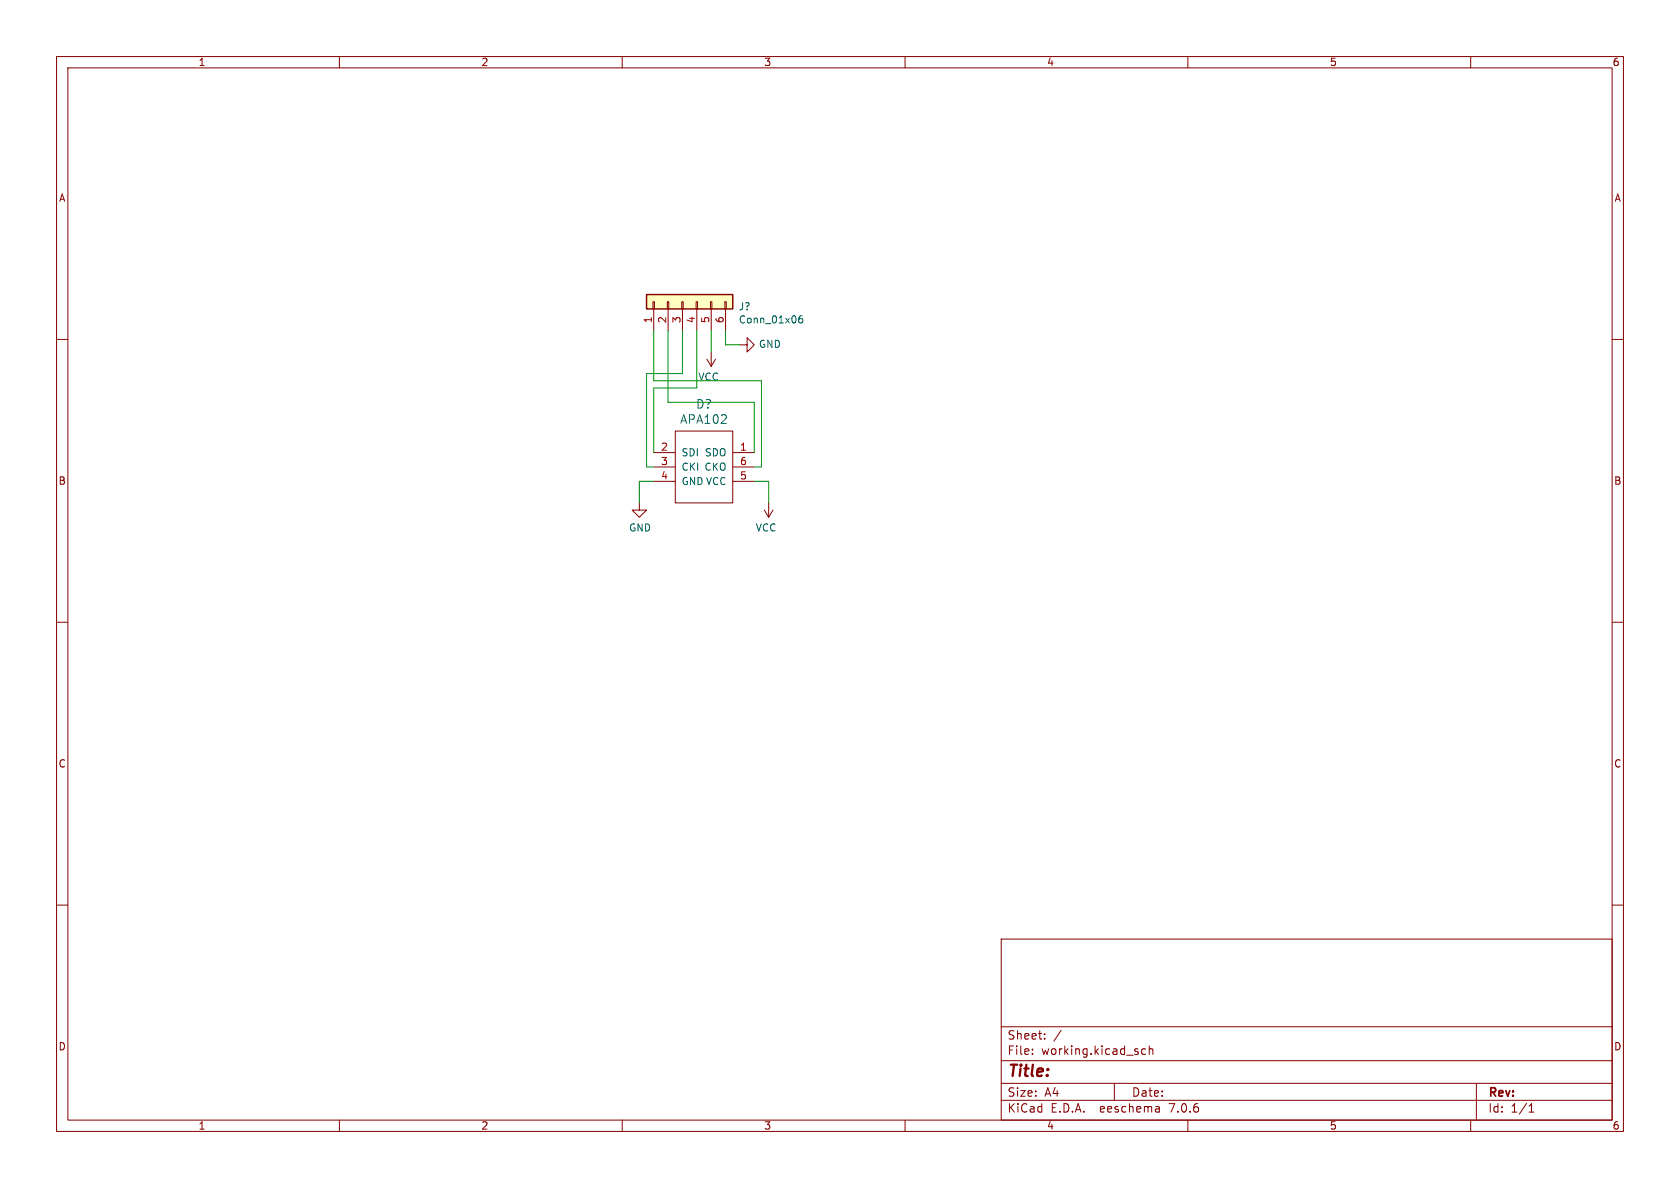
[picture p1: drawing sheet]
(kicad_sch (version 20230121) (generator eeschema)

 (paper "A4")

 (lib_symbols
  (symbol "Connector_Generic:Conn_01x06" (pin_names (offset 1.016) hide) (in_bom yes) (on_board yes)
   (property "Reference" "J" (at 0 7.62 0) (effects (font (size 1.27 1.27))))
   (property "Value" "Conn_01x06" (at 0 -10.16 0) (effects (font (size 1.27 1.27))))
   (property "Footprint" "" (at 0 0 0) (effects (font (size 1.27 1.27)) hide))
   (property "Datasheet" "~" (at 0 0 0) (effects (font (size 1.27 1.27)) hide))
   (symbol "Conn_01x06_1_1"
    (rectangle (start -1.27 -7.493) (end 0 -7.747) (stroke (width 0.1524) (type default)) (fill (type none)))
    (rectangle (start -1.27 -4.953) (end 0 -5.207) (stroke (width 0.1524) (type default)) (fill (type none)))
    (rectangle (start -1.27 -2.413) (end 0 -2.667) (stroke (width 0.1524) (type default)) (fill (type none)))
    (rectangle (start -1.27 0.127) (end 0 -0.127) (stroke (width 0.1524) (type default)) (fill (type none)))
    (rectangle (start -1.27 2.667) (end 0 2.413) (stroke (width 0.1524) (type default)) (fill (type none)))
    (rectangle (start -1.27 5.207) (end 0 4.953) (stroke (width 0.1524) (type default)) (fill (type none)))
    (rectangle (start -1.27 6.35) (end 1.27 -8.89) (stroke (width 0.254) (type default)) (fill (type background)))
    (pin passive line (at -5.08 5.08 0) (length 3.81) (name "Pin_1" (effects (font (size 1.27 1.27)))) (number "1" (effects (font (size 1.27 1.27)))))
    (pin passive line (at -5.08 2.54 0) (length 3.81) (name "Pin_2" (effects (font (size 1.27 1.27)))) (number "2" (effects (font (size 1.27 1.27)))))
    (pin passive line (at -5.08 0 0) (length 3.81) (name "Pin_3" (effects (font (size 1.27 1.27)))) (number "3" (effects (font (size 1.27 1.27)))))
    (pin passive line (at -5.08 -2.54 0) (length 3.81) (name "Pin_4" (effects (font (size 1.27 1.27)))) (number "4" (effects (font (size 1.27 1.27)))))
    (pin passive line (at -5.08 -5.08 0) (length 3.81) (name "Pin_5" (effects (font (size 1.27 1.27)))) (number "5" (effects (font (size 1.27 1.27)))))
    (pin passive line (at -5.08 -7.62 0) (length 3.81) (name "Pin_6" (effects (font (size 1.27 1.27)))) (number "6" (effects (font (size 1.27 1.27)))))))
  (symbol "LED_spotlight-rescue:APA102-gsg-symbols" (pin_names (offset 1.016)) (in_bom yes) (on_board yes)
   (property "Reference" "D" (at 0 5.08 0) (effects (font (size 1.524 1.524))))
   (property "Value" "gsg-symbols_APA102" (at 0 -5.08 0) (effects (font (size 1.524 1.524))))
   (property "Footprint" "" (at 0 0 0) (effects (font (size 1.524 1.524)) hide))
   (property "Datasheet" "" (at 0 0 0) (effects (font (size 1.524 1.524)) hide))
   (symbol "APA102-gsg-symbols_0_1"
    (rectangle (start -5.08 6.35) (end 5.08 -6.35) (stroke (width 0) (type solid)) (fill (type none))))
   (symbol "APA102-gsg-symbols_1_1"
    (pin output line (at 8.89 2.54 180) (length 3.81) (name "SDO" (effects (font (size 1.27 1.27)))) (number "1" (effects (font (size 1.27 1.27)))))
    (pin input line (at -8.89 2.54 0) (length 3.81) (name "SDI" (effects (font (size 1.27 1.27)))) (number "2" (effects (font (size 1.27 1.27)))))
    (pin input line (at -8.89 0 0) (length 3.81) (name "CKI" (effects (font (size 1.27 1.27)))) (number "3" (effects (font (size 1.27 1.27)))))
    (pin power_in line (at -8.89 -2.54 0) (length 3.81) (name "GND" (effects (font (size 1.27 1.27)))) (number "4" (effects (font (size 1.27 1.27)))))
    (pin power_in line (at 8.89 -2.54 180) (length 3.81) (name "VCC" (effects (font (size 1.27 1.27)))) (number "5" (effects (font (size 1.27 1.27)))))
    (pin output line (at 8.89 0 180) (length 3.81) (name "CKO" (effects (font (size 1.27 1.27)))) (number "6" (effects (font (size 1.27 1.27)))))))
  (symbol "power:GND" (power) (pin_names (offset 0)) (in_bom yes) (on_board yes)
   (property "Reference" "#PWR" (at 0 -6.35 0) (effects (font (size 1.27 1.27)) hide))
   (property "Value" "GND" (at 0 -3.81 0) (effects (font (size 1.27 1.27))))
   (property "Footprint" "" (at 0 0 0) (effects (font (size 1.27 1.27)) hide))
   (property "Datasheet" "" (at 0 0 0) (effects (font (size 1.27 1.27)) hide))
   (symbol "GND_0_1"
    (polyline (pts (xy 0 0) (xy 0 -1.27) (xy 1.27 -1.27) (xy 0 -2.54) (xy -1.27 -1.27) (xy 0 -1.27)) (stroke (width 0) (type default)) (fill (type none))))
   (symbol "GND_1_1"
    (pin power_in line (at 0 0 270) (length 0) hide (name "GND" (effects (font (size 1.27 1.27)))) (number "1" (effects (font (size 1.27 1.27)))))))
  (symbol "power:VCC" (power) (pin_names (offset 0)) (in_bom yes) (on_board yes)
   (property "Reference" "#PWR" (at 0 -3.81 0) (effects (font (size 1.27 1.27)) hide))
   (property "Value" "VCC" (at 0 3.81 0) (effects (font (size 1.27 1.27))))
   (property "Footprint" "" (at 0 0 0) (effects (font (size 1.27 1.27)) hide))
   (property "Datasheet" "" (at 0 0 0) (effects (font (size 1.27 1.27)) hide))
   (symbol "VCC_0_1"
    (polyline (pts (xy -0.762 1.27) (xy 0 2.54)) (stroke (width 0) (type default)) (fill (type none)))
    (polyline (pts (xy 0 0) (xy 0 2.54)) (stroke (width 0) (type default)) (fill (type none)))
    (polyline (pts (xy 0 2.54) (xy 0.762 1.27)) (stroke (width 0) (type default)) (fill (type none))))
   (symbol "VCC_1_1"
    (pin power_in line (at 0 0 90) (length 0) hide (name "VCC" (effects (font (size 1.27 1.27)))) (number "1" (effects (font (size 1.27 1.27))))))))


 (wire (pts (xy 115.57 85.09) (xy 113.03 85.09)) (stroke (width 0) (type default)))
 (wire (pts (xy 114.3 82.55) (xy 114.3 66.04)) (stroke (width 0) (type default)))
 (wire (pts (xy 113.03 85.09) (xy 113.03 88.9)) (stroke (width 0) (type default)))
 (wire (pts (xy 133.35 85.09) (xy 135.89 85.09)) (stroke (width 0) (type default)))
 (wire (pts (xy 115.57 82.55) (xy 114.3 82.55)) (stroke (width 0) (type default)))
 (wire (pts (xy 134.62 67.31) (xy 115.57 67.31)) (stroke (width 0) (type default)))
 (wire (pts (xy 128.27 58.42) (xy 128.27 60.96)) (stroke (width 0) (type default)))
 (wire (pts (xy 133.35 71.12) (xy 118.11 71.12)) (stroke (width 0) (type default)))
 (wire (pts (xy 134.62 82.55) (xy 134.62 67.31)) (stroke (width 0) (type default)))
 (wire (pts (xy 133.35 80.01) (xy 133.35 71.12)) (stroke (width 0) (type default)))
 (wire (pts (xy 115.57 80.01) (xy 115.57 68.58)) (stroke (width 0) (type default)))
 (wire (pts (xy 118.11 71.12) (xy 118.11 58.42)) (stroke (width 0) (type default)))
 (wire (pts (xy 135.89 85.09) (xy 135.89 88.9)) (stroke (width 0) (type default)))
 (wire (pts (xy 115.57 68.58) (xy 123.19 68.58)) (stroke (width 0) (type default)))
 (wire (pts (xy 115.57 67.31) (xy 115.57 58.42)) (stroke (width 0) (type default)))
 (wire (pts (xy 125.73 58.42) (xy 125.73 62.23)) (stroke (width 0) (type default)))
 (wire (pts (xy 133.35 82.55) (xy 134.62 82.55)) (stroke (width 0) (type default)))
 (wire (pts (xy 123.19 68.58) (xy 123.19 58.42)) (stroke (width 0) (type default)))
 (wire (pts (xy 128.27 60.96) (xy 130.81 60.96)) (stroke (width 0) (type default)))
 (wire (pts (xy 114.3 66.04) (xy 120.65 66.04)) (stroke (width 0) (type default)))
 (wire (pts (xy 120.65 66.04) (xy 120.65 58.42)) (stroke (width 0) (type default)))

 (symbol (lib_id "LED_spotlight-rescue:APA102-gsg-symbols") (at 124.46 82.55 0) (unit 1) (in_bom yes) (on_board yes) (dnp no)
  (property "Reference" "D?" (at 124.46 71.4502 0) (effects (font (size 1.524 1.524))))
  (property "Value" "APA102" (at 124.46 74.1426 0) (effects (font (size 1.524 1.524))))
  (property "Footprint" "gsg-modules:APA102-2020" (at 124.46 82.55 0) (effects (font (size 1.524 1.524)) hide))
  (property "Datasheet" "" (at 124.46 82.55 0) (effects (font (size 1.524 1.524)) hide)) (pin "1") (pin "2") (pin "3") (pin "4") (pin "5") (pin "6"))

 (symbol (lib_id "power:GND") (at 113.03 88.9 0) (unit 1) (in_bom yes) (on_board yes) (dnp no)
  (property "Reference" "#PWR?" (at 113.03 95.25 0) (effects (font (size 1.27 1.27)) hide))
  (property "Value" "GND" (at 113.157 93.2942 0) (effects (font (size 1.27 1.27))))
  (property "Footprint" "" (at 113.03 88.9 0) (effects (font (size 1.27 1.27)) hide))
  (property "Datasheet" "" (at 113.03 88.9 0) (effects (font (size 1.27 1.27)) hide)) (pin "1"))

 (symbol (lib_id "power:GND") (at 130.81 60.96 90) (unit 1) (in_bom yes) (on_board yes) (dnp no)
  (property "Reference" "#PWR?" (at 137.16 60.96 0) (effects (font (size 1.27 1.27)) hide))
  (property "Value" "GND" (at 134.0612 60.833 90) (effects (font (size 1.27 1.27)) (justify right)))
  (property "Footprint" "" (at 130.81 60.96 0) (effects (font (size 1.27 1.27)) hide))
  (property "Datasheet" "" (at 130.81 60.96 0) (effects (font (size 1.27 1.27)) hide)) (pin "1"))

 (symbol (lib_id "power:VCC") (at 135.89 88.9 180) (unit 1) (in_bom yes) (on_board yes) (dnp no)
  (property "Reference" "#PWR?" (at 135.89 85.09 0) (effects (font (size 1.27 1.27)) hide))
  (property "Value" "VCC" (at 135.4328 93.2942 0) (effects (font (size 1.27 1.27))))
  (property "Footprint" "" (at 135.89 88.9 0) (effects (font (size 1.27 1.27)) hide))
  (property "Datasheet" "" (at 135.89 88.9 0) (effects (font (size 1.27 1.27)) hide)) (pin "1"))

 (symbol (lib_id "power:VCC") (at 125.73 62.23 180) (unit 1) (in_bom yes) (on_board yes) (dnp no)
  (property "Reference" "#PWR?" (at 125.73 58.42 0) (effects (font (size 1.27 1.27)) hide))
  (property "Value" "VCC" (at 125.2728 66.6242 0) (effects (font (size 1.27 1.27))))
  (property "Footprint" "" (at 125.73 62.23 0) (effects (font (size 1.27 1.27)) hide))
  (property "Datasheet" "" (at 125.73 62.23 0) (effects (font (size 1.27 1.27)) hide)) (pin "1"))

 (symbol (lib_id "Connector_Generic:Conn_01x06") (at 120.65 53.34 90) (unit 1) (in_bom yes) (on_board yes) (dnp no)
  (property "Reference" "J?" (at 130.5052 54.2036 90) (effects (font (size 1.27 1.27)) (justify right)))
  (property "Value" "Conn_01x06" (at 130.5052 56.515 90) (effects (font (size 1.27 1.27)) (justify right)))
  (property "Footprint" "" (at 120.65 53.34 0) (effects (font (size 1.27 1.27)) hide))
  (property "Datasheet" "~" (at 120.65 53.34 0) (effects (font (size 1.27 1.27)) hide)) (pin "1") (pin "2") (pin "3") (pin "4") (pin "5") (pin "6"))

 (sheet_instances (path "" (page "1"))))
